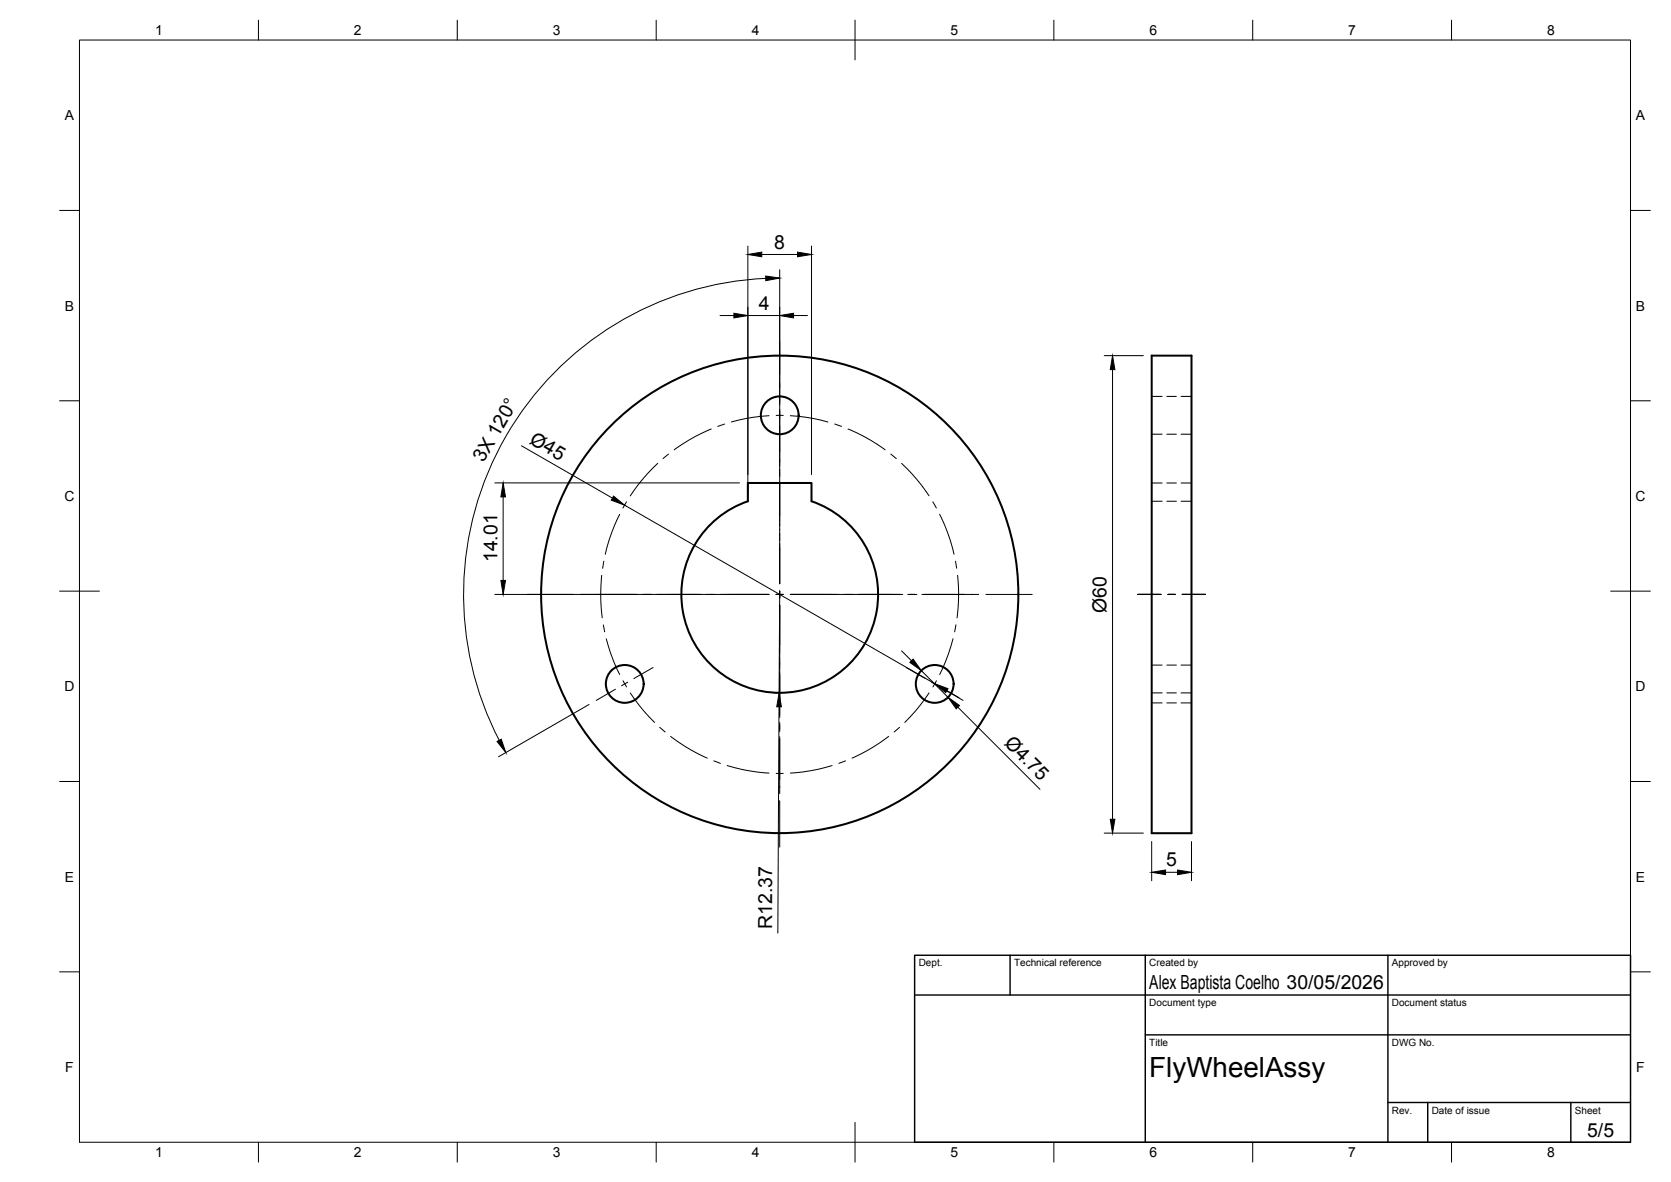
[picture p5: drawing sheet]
<svg xmlns="http://www.w3.org/2000/svg" width="420mm" height="297mm" viewBox="0 0 420 297" stroke-linecap="round" stroke-linejoin="round" font-family="sans-serif">
<!-- layer: Visible -->
<g fill="none" stroke="#000" stroke-width=".51">
<path d="M289.6 89.4h10v120h-10zM188.1 126a24.7 24.7 0 0 0-12 38 24.7 24.7 0 0 0 39.9 0 24.7 24.7 0 0 0-12-38v-4.6h-16v4.6"/>
<circle cx="196.1" cy="104.4" r="4.8"/>
<circle cx="196" cy="149.4" r="60"/>
<circle cx="157.1" cy="171.9" r="4.8"/>
<circle cx="235" cy="171.9" r="4.8"/>
</g>
<!-- layer: Hidden -->
<g fill="none" stroke="#000" stroke-width=".25">
<path d="M289.6 99.6h2.6M293.4 99.6h2.4M297 99.6h2.6M289.6 109.1h2.6M293.4 109.1h2.4M297 109.1h2.6M289.6 121.4h2.6M289.6 126h2.6M293.4 121.4h2.4M293.4 126h2.4M297 121.4h2.6M297 126h2.6"/>
<path d="M289.6 174.1h2.6M289.6 167.1h2.6M289.6 176.6h2.6M293.4 174.1h2.4M293.4 167.1h2.4M293.4 176.6h2.4M297 174.1h2.6M297 167.1h2.6M297 176.6h2.6"/>
</g>
<!-- layer: BORDER -->
<g fill="none" stroke="#000" stroke-width=".25">
<path d="M20 10.1h390v276.9h-390zM65 5.1v5M115 5.1v5M165 5.1v5M215 5.1v10M265 5.1v5M315 5.1v5M365 5.1v5M15 52.9h5M410 52.9h5M15 100.7h5M410 100.7h5"/>
<path d="M15 148.6h10M405 148.6h10M15 196.4h5M410 196.4h5M15 244.2h5M410 244.2h5M65 287v5M115 287v5M165 287v5M215 282.1v9.9M265 287v5M315 287v5"/>
<path d="M365 287v5"/>
</g>
<!-- layer: TITLEBLOCK -->
<path d="M230 240.1h180v46.9h-180zM230 250h180M254 240.1v9.9M288 240.1v46.9M349 240.1v46.9M288 260.1h122M349 277.1h61M359 277.1v9.9M395 277.1v9.9" fill="none" stroke="#000" stroke-width=".36"/>
<!-- layer: Smart Centers -->
<g fill="none" stroke="#000" stroke-width=".25">
<path d="M196 85.9v15.8M165.4 116.4l-3.9 4.2-3 4M168.1 114.1l-1.4 1.2M178.8 107.8l-3.9 1.9-5.4 3.3M182.2 106.6l-1.7 .6M193.4 104.5l-5.8 .7-3.7 .9M195.2 104.4h1.7M196 102.9v14.3M196 117.9v28.8M198.7 104.5l5.8 .7 3.7 .9M209.9 106.6l1.7 .6M213.2 107.8l4 1.9 5.4 3.3"/>
<path d="M224 114.1l1.4 1.1M226.7 116.4l3.9 4.2 3 4M155.8 129.3l-2 4.6-1.6 5.4M157.5 126.1l-.9 1.6M234.5 126.1l.9 1.6M236.3 129.2l2 4.7 1.6 5.4M132.5 149.4h11.7M146 149.4h14.3M151.3 144.6l-.2 6.3 .3 4.4M151.7 157l.3 1.8M151.8 141l-.3 1.8M161.5 149.4h2.4"/>
<path d="M165.1 149.4h28.3M195.1 149.4h1.8M196 148.5v1.8M196 152v28.3M198.7 149.4h28.3M228.2 149.4h2.3M231.8 149.4h14.3M240.3 141l.2 1.8M240.4 157l-.4 1.8M240.8 144.6l.2 4.4-.4 6.3M247.9 149.4h11.6M286.1 149.4h5.8"/>
<path d="M293.7 149.4h1.8M297.3 149.4h5.8M152.4 160.5l1.8 5.5 1.6 3.5M154.7 173.2l-4.8 2.8M156.7 171.1l.8 1.5M157.8 171.4l-1.5 .9M158.5 174.1l3.5 4.7 2.6 2.8M164.2 167.8l-4.8 2.7M227.9 167.8l4.8 2.7M233.6 174.1l-3.5 4.7-2.6 2.8M234.2 171.4l1.6 .9M235.5 171.1l-.9 1.5"/>
<path d="M237.3 173.2l4.8 2.8M239.6 160.5l-1.1 3.7-2.2 5.3M165.9 182.8l1.3 1.1M168.6 185.1l5.3 3.4 3.9 2M179.5 191.2l1.6 .6M182.8 192.4l5.5 1.3 5.1 .6M195.2 194.4h1.7M196 181.6v2.3M196 185.2v14.2M209.2 192.4l-5.5 1.3-5 .6M212.6 191.2l-1.7 .6M223.4 185l-5.2 3.5-4 2"/>
<path d="M226.2 182.8l-1.4 1.1M196 201.2v11.7"/>
</g>
<!-- layer: FD_Dimensions -->
<g fill="none" stroke="#000" stroke-width=".25">
<path d="M181 79.3h3.5M188 61.8v62.1M188 79.3h8M191.5 64h9M192.6 70a79.5 79.5 0 0 0-67.1 116M196 67.8v51.2M199.5 79.3h3.5M204 61.8v57.5M277.6 89.4h9.9M279.7 92.9v113M131.1 112l22.9 13.2M124.4 121.4h61.5"/>
<path d="M126.5 124.9v21M157 126.9l78 44.9M124.4 149.4h41.3M196 149.4l-.1 24.7M148.1 177l-22.7 13.2M193.8 174l2.3 .1M195.9 177.6l-.3 56.9M226.7 163.6l2.5 2.4M231.6 168.5l6.8 6.7M238.1 173.6l3 1.7M240.8 177.7l20.7 20.7M277.6 209.4h9.9"/>
<path d="M289.6 211.5v9.8M293.1 219.2h3M299.6 211.5v9.8"/>
</g>
<g fill="#000" stroke="#000" stroke-width=".25">
<path d="M184.5 78.7l3.5 .6-3.5 .6zM188 64l3.5-.6v1.1zM192.5 69.4l3.5 .5-3.4 .6zM196 79.3l3.5-.6v1.2zM200.5 63.4l3.5 .6-3.5 .5zM279.7 89.4l.6 3.5h-1.1zM126.5 121.4l.6 3.5h-1.2zM154.3 124.7l2.7 2.2-3.3-1.2zM125.9 145.9h1.2l-.6 3.5zM195.9 174.1l.6 3.5h-1.2zM229.6 165.6l2 2.9-2.8-2zM235 171.8l3.4 1.3-.6 1z"/>
<path d="M238.4 175.2l2.9 2.1-.9 .8zM125 186.3l1-.5 1.2 3.3zM279.2 205.9h1.1l-.6 3.5zM289.6 219.2l3.5-.6v1.2zM296.1 218.6l3.5 .6-3.5 .6z"/>
</g>
<text font-size="7" x="289" y="270.6">FlyWheelAssy</text>
<g font-size="4.9">
<text x="194.7" y="62.5">8</text>
<text x="190.8" y="77.9">4</text>
<text x="132.9" y="111.3" transform="rotate(30 132.9 111.3)">Ø45</text>
<text x="121.6" y="116.4" transform="rotate(-60 121.6 116.4)">3X 120°</text>
<text x="125.1" y="141.3" transform="rotate(-90 125.1 141.3)">14.01</text>
<text x="278.2" y="154" transform="rotate(-90 278.2 154)">Ø60</text>
<text x="252.3" y="187" transform="rotate(45 252.3 187)">Ø4.75</text>
<text x="293.2" y="217.7">5</text>
<text x="194.1" y="233.5" transform="rotate(-90 194.1 233.5)">R12.37</text>
<text x="289" y="248.5">Alex Baptista Coelho 30/05/2026</text>
<text x="399.1" y="285.7">5/5</text>
</g>
<g font-size="3.5">
<text x="39" y="8.8">1</text>
<text x="89" y="8.8">2</text>
<text x="139" y="8.8">3</text>
<text x="189" y="8.8">4</text>
<text x="239" y="8.8">5</text>
<text x="289" y="8.8">6</text>
<text x="339" y="8.8">7</text>
<text x="389" y="8.8">8</text>
<text x="16.3" y="30.2">A</text>
<text x="411.3" y="30.2">A</text>
<text x="16.3" y="78">B</text>
<text x="411.3" y="78">B</text>
<text x="16.2" y="125.9">C</text>
<text x="411.2" y="125.9">C</text>
<text x="16.2" y="173.7">D</text>
<text x="411.2" y="173.7">D</text>
<text x="16.3" y="221.6">E</text>
<text x="411.3" y="221.6">E</text>
<text x="16.4" y="269.4">F</text>
<text x="411.4" y="269.4">F</text>
<text x="39" y="290.8">1</text>
<text x="89" y="290.8">2</text>
<text x="139" y="290.8">3</text>
<text x="189" y="290.8">4</text>
<text x="239" y="290.8">5</text>
<text x="289" y="290.8">6</text>
<text x="339" y="290.8">7</text>
<text x="389" y="290.8">8</text>
</g>
<g font-size="2.5">
<text x="231" y="242.9">Dept.</text>
<text x="255" y="242.9">Technical reference</text>
<text x="289" y="242.9">Created by</text>
<text x="350" y="242.9">Approved by</text>
<text x="289" y="252.8">Document type</text>
<text x="350" y="252.8">Document status</text>
<text x="289" y="262.9">Title</text>
<text x="350" y="262.9">DWG No.</text>
<text x="350" y="279.9">Rev.</text>
<text x="360" y="279.9">Date of issue</text>
<text x="396" y="279.9">Sheet</text>
</g>
</svg>
